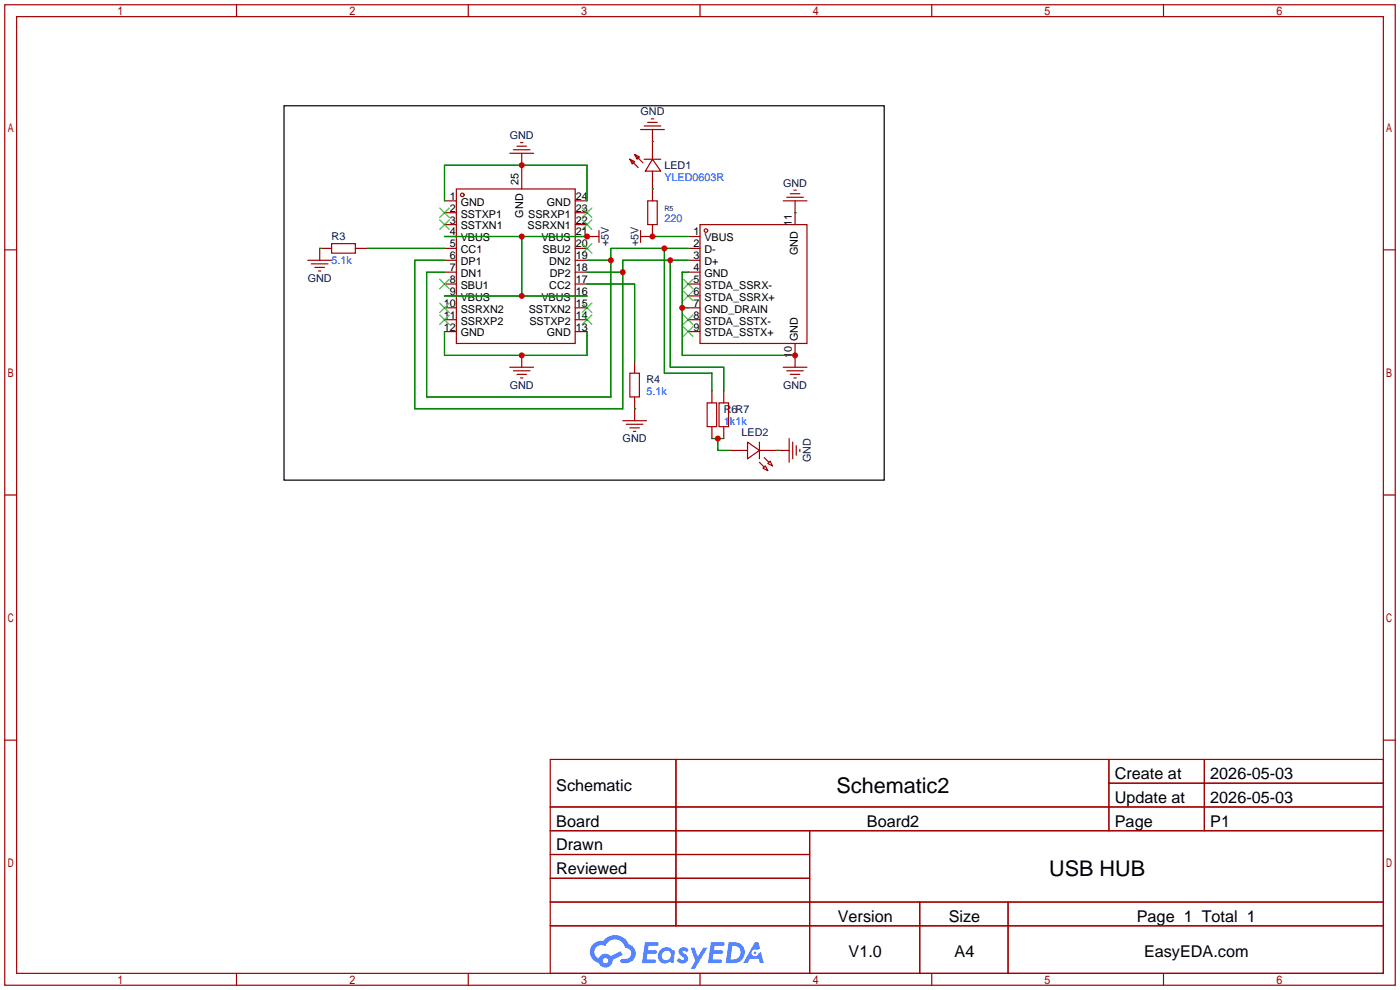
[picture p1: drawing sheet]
<svg xmlns="http://www.w3.org/2000/svg" width="299mm" height="212mm" viewBox="0 0 299 212" stroke-linecap="round" stroke-linejoin="round" font-family="sans-serif">
<g fill="none" stroke="#a10000" stroke-width=".25">
<path d="M1 1h297.2v209.6h-297.2zM3.6 3.6h292.1v204.4h-292.1zM50.5 1v2.6M100.1 1v2.6M149.6 1v2.6M199.1 1v2.6M248.7 1v2.6M1 53.4h2.6M295.7 53.4h2.5M1 105.8h2.6M295.7 105.8h2.5M1 158.2h2.6"/>
<path d="M295.7 158.2h2.5M117.6 162.3h178.1v45.7h-178.1zM117.6 172.5h178.1M117.6 177.5h178.1M144.5 162.3v35.6M173 177.5v30.5M237 162.3v15.2M237 167.4h58.7M257.4 162.3v15.2M117.6 182.6h55.4M117.6 192.8h178.1M117.6 187.7h55.4"/>
<path d="M117.6 197.9h178.1M196.6 192.8v15.2M215.4 192.8v15.2M50.5 208v2.6M100.1 208v2.6M149.6 208v2.6M199.1 208v2.6M248.7 208v2.6"/>
</g>
<g fill="#5487ff">
<path d="M145.3 202.7a1.3 1.3 0 0 1 1.9 .3l-.4 .6a.54 .54 0 0 0-.9-.2l.1 .2a1.34 1.34 0 0 1 .9 1.8 1.47 1.47 0 0 1-2.3-.1l.5-.6 .8 .5a.31 .31 0 0 0 .4-.3 .31 .31 0 0 0-.3-.4 1.12 1.12 0 0 1-.7-1.8z"/>
<path d="M147.6 202.5h.9l.6 2 1.2-2h.9l-2.7 4.6h-.9l1-1.7z"/>
<path d="M137.8 201.4h1.7a1.31 1.31 0 0 1 1.2 .2 .4 .4 0 0 1-.3 .5l-1.8 .1-.1 .9h1.6a.4 .4 0 0 1 .4 .4 .4 .4 0 0 1-.5 .4h-1.6l-.2 1.2h1.4a.46 .46 0 0 1 .5 0 .46 .46 0 0 1 .1 .5l-.4 .2h-2.6z"/>
<path d="M151.9 201.4h1.7a1.32 1.32 0 0 1 1.2 .2 .39 .39 0 0 1-.3 .5l-1.8 .1-.1 .9h1.6a.4 .4 0 0 1 .4 .4 .4 .4 0 0 1-.4 .4h-1.7l-.2 1.2h1.4a.46 .46 0 0 1 .5 0 .46 .46 0 0 1 .1 .5l-.4 .2h-2.6z"/>
<path d="M161.3 201.4h.8l.3 1.3-.6 .4a.75 .75 0 0 0-1.1 .3 .75 .75 0 0 0 .5 1 .75 .75 0 0 0 .9-.7l.5-.2 .6 2.3h-.8l-.3-.9h-1.8l-.5 .9h-1z"/>
<path d="M155.7 201.4l-.6 4.4h1.5a2.27 2.27 0 0 0 2.6-2.2 2.27 2.27 0 0 0-2.7-2.2zM156.5 202.1a1.5 1.5 0 0 1 1.8 1.6 1.5 1.5 0 0 1-1.9 1.4h-.3z"/>
<path d="M141.2 203a1.6 1.6 0 0 0-.3 2.3 1.6 1.6 0 0 0 2.3 .2l.7 .3 .3-2.4-.1-.3-.5-.1a1.58 1.58 0 0 0-2.4 0zM141.8 203.5a.98 .98 0 0 1 1.6 .4 .98 .98 0 0 1-1.1 1.3 .94 .94 0 0 1-.9-.7 .94 .94 0 0 1 .4-1z"/>
<path d="M126.8 201.8a2.37 2.37 0 0 0 1.1 4 1.54 1.54 0 0 0 1.8 1 1.54 1.54 0 0 0 1.2-1.6l2.2-1.1-.5-.8-2 1a1.57 1.57 0 0 0-2.7 .5 1.5 1.5 0 0 1-.7-2.1 1.5 1.5 0 0 1 2.2-.5 2.23 2.23 0 0 1 2.3-1.4 2.23 2.23 0 0 1 2 1.8 1.16 1.16 0 0 1 1.2 1.1 1.16 1.16 0 0 1-1.1 1.2h-.7a.47 .47 0 0 0-.5 .4 .47 .47 0 0 0 .4 .5 2.17 2.17 0 0 0 2.5-.9 2.17 2.17 0 0 0-.3-2.7l-.8-.4a3.2 3.2 0 0 0-5.5-.7l-1.1 .1zM128.8 205.3a.6 .6 0 0 1 1.2 0 .6 .6 0 0 1-1.2 0z"/>
<circle cx="161.4" cy="203.6" r=".28"/>
</g>
<g fill="none" stroke="#a10000" stroke-width=".25">
<path d="M109 32.8h5M109.7 32h3.6M110.5 31.2h2M111.3 30.5h.5M111.5 32.8v7.6M134.6 34l1 .5-.5 .6zM134.6 34l1.8 1.8M135.6 33l1.1 .5-.6 .5zM135.6 33l1.8 1.8M136.9 27.7h5.1M137.7 34h3.5M137.7 26.9h3.5"/>
<path d="M138.4 26.2h2.1M139.2 25.4h.5M139.4 34l1.8 2.6h-3.3zM139.4 27.7v6.3M139.4 36.6v6.3M65.8 55.6h5.1M66.5 56.4h3.6M67.3 57.2h2M68.1 57.9h.5M70.9 52.1h5v2h-5zM70.9 53.1h-2.6v2.5M75.9 53.1h2.6"/>
<path d="M95 42.9h2.5M95 45.5h2.5M95 48h2.5M95 50.5h2.5M95 53.1h2.5M95 55.6h2.5M95 58.2h2.5M97.5 40.4h25.4v33h-25.4zM122.9 42.9h2.6M122.9 45.5h2.6M122.9 48h2.6M122.9 50.5h5.1"/>
<path d="M122.9 53.1h2.6M122.9 55.6h2.6M122.9 58.2h2.6M128 49.3v2.5M136.9 49.3v2.5M138.4 42.9h2.1v5.1h-2.1zM139.4 48v2.5h-2.5M147.1 50.5h2.5M147.1 53.1h2.5M147.1 55.6h2.5M147.1 58.2h2.5M149.6 48h22.9v25.4h-22.9z"/>
<path d="M167.4 42.9h5.1M168.1 42.2h3.6M168.9 41.4h2M169.7 40.6h.5M169.9 42.9v5.1M95 60.7h2.5M95 63.2h2.5M95 65.8h2.5M95 68.3h2.5M95 70.9h2.5M109 78.5h5M109.7 79.2h3.6"/>
<path d="M111.5 75.9v2.6M122.9 60.7h2.6M122.9 63.2h2.6M122.9 65.8h2.6M122.9 68.3h2.6M122.9 70.9h2.6M134.6 79.8h2.1v5h-2.1zM135.6 77.2v2.6M147.1 60.7h2.5M147.1 63.2h2.5M147.1 65.8h2.5M147.1 68.3h2.5"/>
<path d="M147.1 70.9h2.5M167.4 78.5h5.1M168.1 79.2h3.6M169.9 73.4v5.1M110.5 80h2M111.3 80.8h.5M133.1 89.9h5.1M133.9 90.7h3.5M134.6 91.4h2.1M135.4 92.2h.5M135.6 84.8v5.1M151.1 86.1h2.1v5.1h-2.1z"/>
<path d="M152.1 83.6v2.5M152.1 91.2v2.5M153.7 86.1h2v5.1h-2zM154.7 83.6v2.5M154.7 91.2v2.5M156 96.3h3.8M159.8 94.5l2.5 1.8-2.5 1.7zM162.3 98.8l1 1M162.3 96.3h6.4M162.3 94.5v3.5M163.3 97.8l1 1M164.1 99.1l.5-.5 .5 1z"/>
<path d="M168.7 93.7v5.1M168.9 80h2M169.4 94.5v3.5M169.7 80.8h.5M170.2 95.2v2.1M170.9 96v.5M163.1 100.1l.5-.5 .5 1z"/>
<circle cx="98.8" cy="41.7" r=".38"/>
<circle cx="150.9" cy="49.3" r=".38"/>
</g>
<g fill="none" stroke="#3c3" stroke-width=".25">
<path d="M94 59.7l2 2M94 47l2 2M94 44.4l2 2.1M96 59.7l-2 2M96 47l-2 2M96 44.4l-2 2.1M124.5 44.4l2 2.1M124.5 47l2 2M124.5 52.1l2 2M126.5 44.4l-2 2.1M126.5 47l-2 2M126.5 52.1l-2 2"/>
<path d="M146 59.7l2.1 2M148.1 59.7l-2.1 2M94 67.3l2 2M94 64.8l2 2M96 67.3l-2 2M96 64.8l-2 2M124.5 64.8l2 2M124.5 67.3l2 2M126.5 64.8l-2 2M126.5 67.3l-2 2M146 62.2l2.1 2.1M146 67.3l2.1 2"/>
<path d="M146 69.8l2.1 2.1M148.1 62.2l-2.1 2.1M148.1 67.3l-2.1 2M148.1 69.8l-2.1 2.1"/>
</g>
<g fill="none" stroke="#008700" stroke-width=".25">
<path d="M139.4 30.2h.1M68.3 53.1h.1M78.5 53.1h16.5M95 55.6h-6.4v31.8h44.5v-31.8h14M95 42.9v-7.6h30.5v7.6M95 50.5h30.5M111.5 50.5v12.7M125.5 55.6h5.1M125.5 58.2h7.6M139.4 40.4h.1M139.4 50.5h7.7M142 53.1v26.7h10.1v3.8"/>
<path d="M143.3 55.6v22.9h11.4v5.1M147.1 53.1h-16.5v31.7h-39.4v-26.6h3.8M147.1 58.2h-1.3v17.7h24.1M169.9 45.5h.1M95 70.9v5h30.5v-5M95 63.2h30.5M125.5 60.7h10.1v16.5M145.8 65.8h1.3M135.6 87.4h.1M152.1 93.7h2.6M153.4 93.7v2.6h2.6M166.1 96.3h.1"/>
</g>
<path d="M60.7 22.6h128.3v80h-128.3z" fill="none" stroke="#000" stroke-width=".25"/>
<g fill="#c00">
<circle cx="130.6" cy="55.6" r=".63"/>
<circle cx="142" cy="53.1" r=".63"/>
<circle cx="133.1" cy="58.2" r=".63"/>
<circle cx="143.3" cy="55.6" r=".63"/>
<circle cx="111.5" cy="75.9" r=".63"/>
<circle cx="111.5" cy="35.3" r=".63"/>
<circle cx="169.9" cy="75.9" r=".63"/>
<circle cx="145.8" cy="65.8" r=".63"/>
<circle cx="153.4" cy="93.7" r=".63"/>
<circle cx="139.4" cy="50.5" r=".63"/>
<circle cx="111.5" cy="50.5" r=".63"/>
<circle cx="111.5" cy="63.2" r=".63"/>
<circle cx="125.5" cy="50.5" r=".63"/>
</g>
<g font-size="4.6">
<text x="178.8" y="169.4">Schematic2</text>
<text x="224.2" y="187.2">USB HUB</text>
</g>
<g font-size="3.5">
<text x="238.3" y="166.5">Create at</text>
<text x="258.7" y="166.5">2026-05-03</text>
<text x="118.9" y="169.1">Schematic</text>
<text x="238.3" y="171.6">Update at</text>
<text x="258.7" y="171.6">2026-05-03</text>
<text x="118.9" y="176.7">Board</text>
<text x="185.3" y="176.7">Board2</text>
<text x="238.3" y="176.7">Page</text>
<text x="258.7" y="176.7">P1</text>
<text x="118.9" y="181.8">Drawn</text>
<text x="118.9" y="186.8">Reviewed</text>
<text x="179.1" y="197">Version</text>
<text x="202.8" y="197">Size</text>
<text x="243" y="197">Page 1 Total 1</text>
<text x="181.4" y="204.6">V1.0</text>
<text x="204" y="204.6">A4</text>
<text x="244.5" y="204.6">EasyEDA.com</text>
</g>
<g font-size="2.3" fill="#000080">
<text x="108.9" y="29.8">GND</text>
<text x="136.9" y="24.7">GND</text>
<text x="142" y="36.1">LED1</text>
<text x="167.4" y="39.9">GND</text>
<text x="70.9" y="51.4">R3</text>
<text x="130.1" y="52.6" transform="rotate(-90 130.1 52.6)">+5V</text>
<text x="136.4" y="52.6" transform="rotate(-90 136.4 52.6)">+5V</text>
<text x="65.8" y="60.2">GND</text>
<text x="108.9" y="83.1">GND</text>
<text x="138.2" y="81.8">R4</text>
<text x="167.4" y="83.1">GND</text>
<text x="154.7" y="88.2">R6R7</text>
<text x="133.1" y="94.5">GND</text>
<text x="158.5" y="93.3">LED2</text>
<text x="173.3" y="98.8" transform="rotate(-90 173.3 98.8)">GND</text>
</g>
<g font-size="2.3">
<text x="110.8" y="39.6" transform="rotate(-90 110.8 39.6)">25</text>
<text x="96.1" y="47.8">3</text>
<text x="96.1" y="45.2">2</text>
<text x="96.1" y="42.7">1</text>
<text x="98.5" y="46.5">SSTXP1</text>
<text x="98.5" y="44">GND</text>
<text x="111.8" y="46.5" transform="rotate(-90 111.8 46.5)">GND</text>
<text x="112.9" y="46.5">SSRXP1</text>
<text x="116.9" y="44">GND</text>
<text x="123.1" y="42.7">24</text>
<text x="123.1" y="45.2">23</text>
<text x="123.1" y="47.8">22</text>
<text x="96.1" y="52.9">5</text>
<text x="96.1" y="50.3">4</text>
<text x="98.5" y="51.6">VBUS</text>
<text x="98.5" y="49">SSTXN1</text>
<text x="112.8" y="49">SSRXN1</text>
<text x="115.7" y="51.6">VBUS</text>
<text x="123.1" y="50.3">21</text>
<text x="123.1" y="52.9">20</text>
<text x="148.2" y="50.3">1</text>
<text x="148.2" y="52.9">2</text>
<text x="150.5" y="51.6">VBUS</text>
<text x="169.2" y="48.4" transform="rotate(-90 169.2 48.4)">11</text>
<text x="96.1" y="57.9">7</text>
<text x="96.1" y="55.4">6</text>
<text x="98.5" y="59.2">DN1</text>
<text x="98.5" y="56.7">DP1</text>
<text x="98.5" y="54.1">CC1</text>
<text x="116" y="54.1">SBU2</text>
<text x="117.4" y="56.7">DN2</text>
<text x="117.5" y="59.2">DP2</text>
<text x="123.1" y="55.4">19</text>
<text x="123.1" y="57.9">18</text>
<text x="148.2" y="55.4">3</text>
<text x="148.2" y="57.9">4</text>
<text x="150.5" y="54.1">D-</text>
<text x="150.5" y="56.7">D+</text>
<text x="150.5" y="59.2">GND</text>
<text x="170.5" y="54.6" transform="rotate(-90 170.5 54.6)">GND</text>
<text x="94.8" y="65.6">10</text>
<text x="96.1" y="63">9</text>
<text x="96.1" y="60.5">8</text>
<text x="98.5" y="64.3">VBUS</text>
<text x="98.5" y="61.7">SBU1</text>
<text x="115.7" y="64.3">VBUS</text>
<text x="117.4" y="61.7">CC2</text>
<text x="123.1" y="60.5">17</text>
<text x="123.1" y="63">16</text>
<text x="123.1" y="65.6">15</text>
<text x="148.2" y="60.5">5</text>
<text x="148.2" y="63">6</text>
<text x="148.2" y="65.6">7</text>
<text x="150.5" y="61.7">STDA_SSRX-</text>
<text x="150.5" y="64.3">STDA_SSRX+</text>
<text x="94.8" y="70.6">12</text>
<text x="94.8" y="68.1">11</text>
<text x="98.5" y="71.9">GND</text>
<text x="98.5" y="69.4">SSRXP2</text>
<text x="98.5" y="66.8">SSRXN2</text>
<text x="113" y="66.8">SSTXN2</text>
<text x="113.1" y="69.4">SSTXP2</text>
<text x="116.9" y="71.9">GND</text>
<text x="123.1" y="68.1">14</text>
<text x="123.1" y="70.6">13</text>
<text x="148.2" y="68.1">8</text>
<text x="148.2" y="70.6">9</text>
<text x="150.5" y="66.8">GND_DRAIN</text>
<text x="150.5" y="69.4">STDA_SSTX-</text>
<text x="150.5" y="71.9">STDA_SSTX+</text>
<text x="169.2" y="76.6" transform="rotate(-90 169.2 76.6)">10</text>
<text x="170.5" y="73" transform="rotate(-90 170.5 73)">GND</text>
</g>
<g font-size="2.3" fill="#00f">
<text x="142" y="38.7">YLED0603R</text>
<text x="142" y="47.5">220</text>
<text x="70.9" y="56.4">5.1k</text>
<text x="138.2" y="84.4">5.1k</text>
<text x="154.7" y="90.7">1k1k</text>
</g>
<text font-size="1.6" fill="#000080" x="142" y="45.2">R5</text>
</svg>
